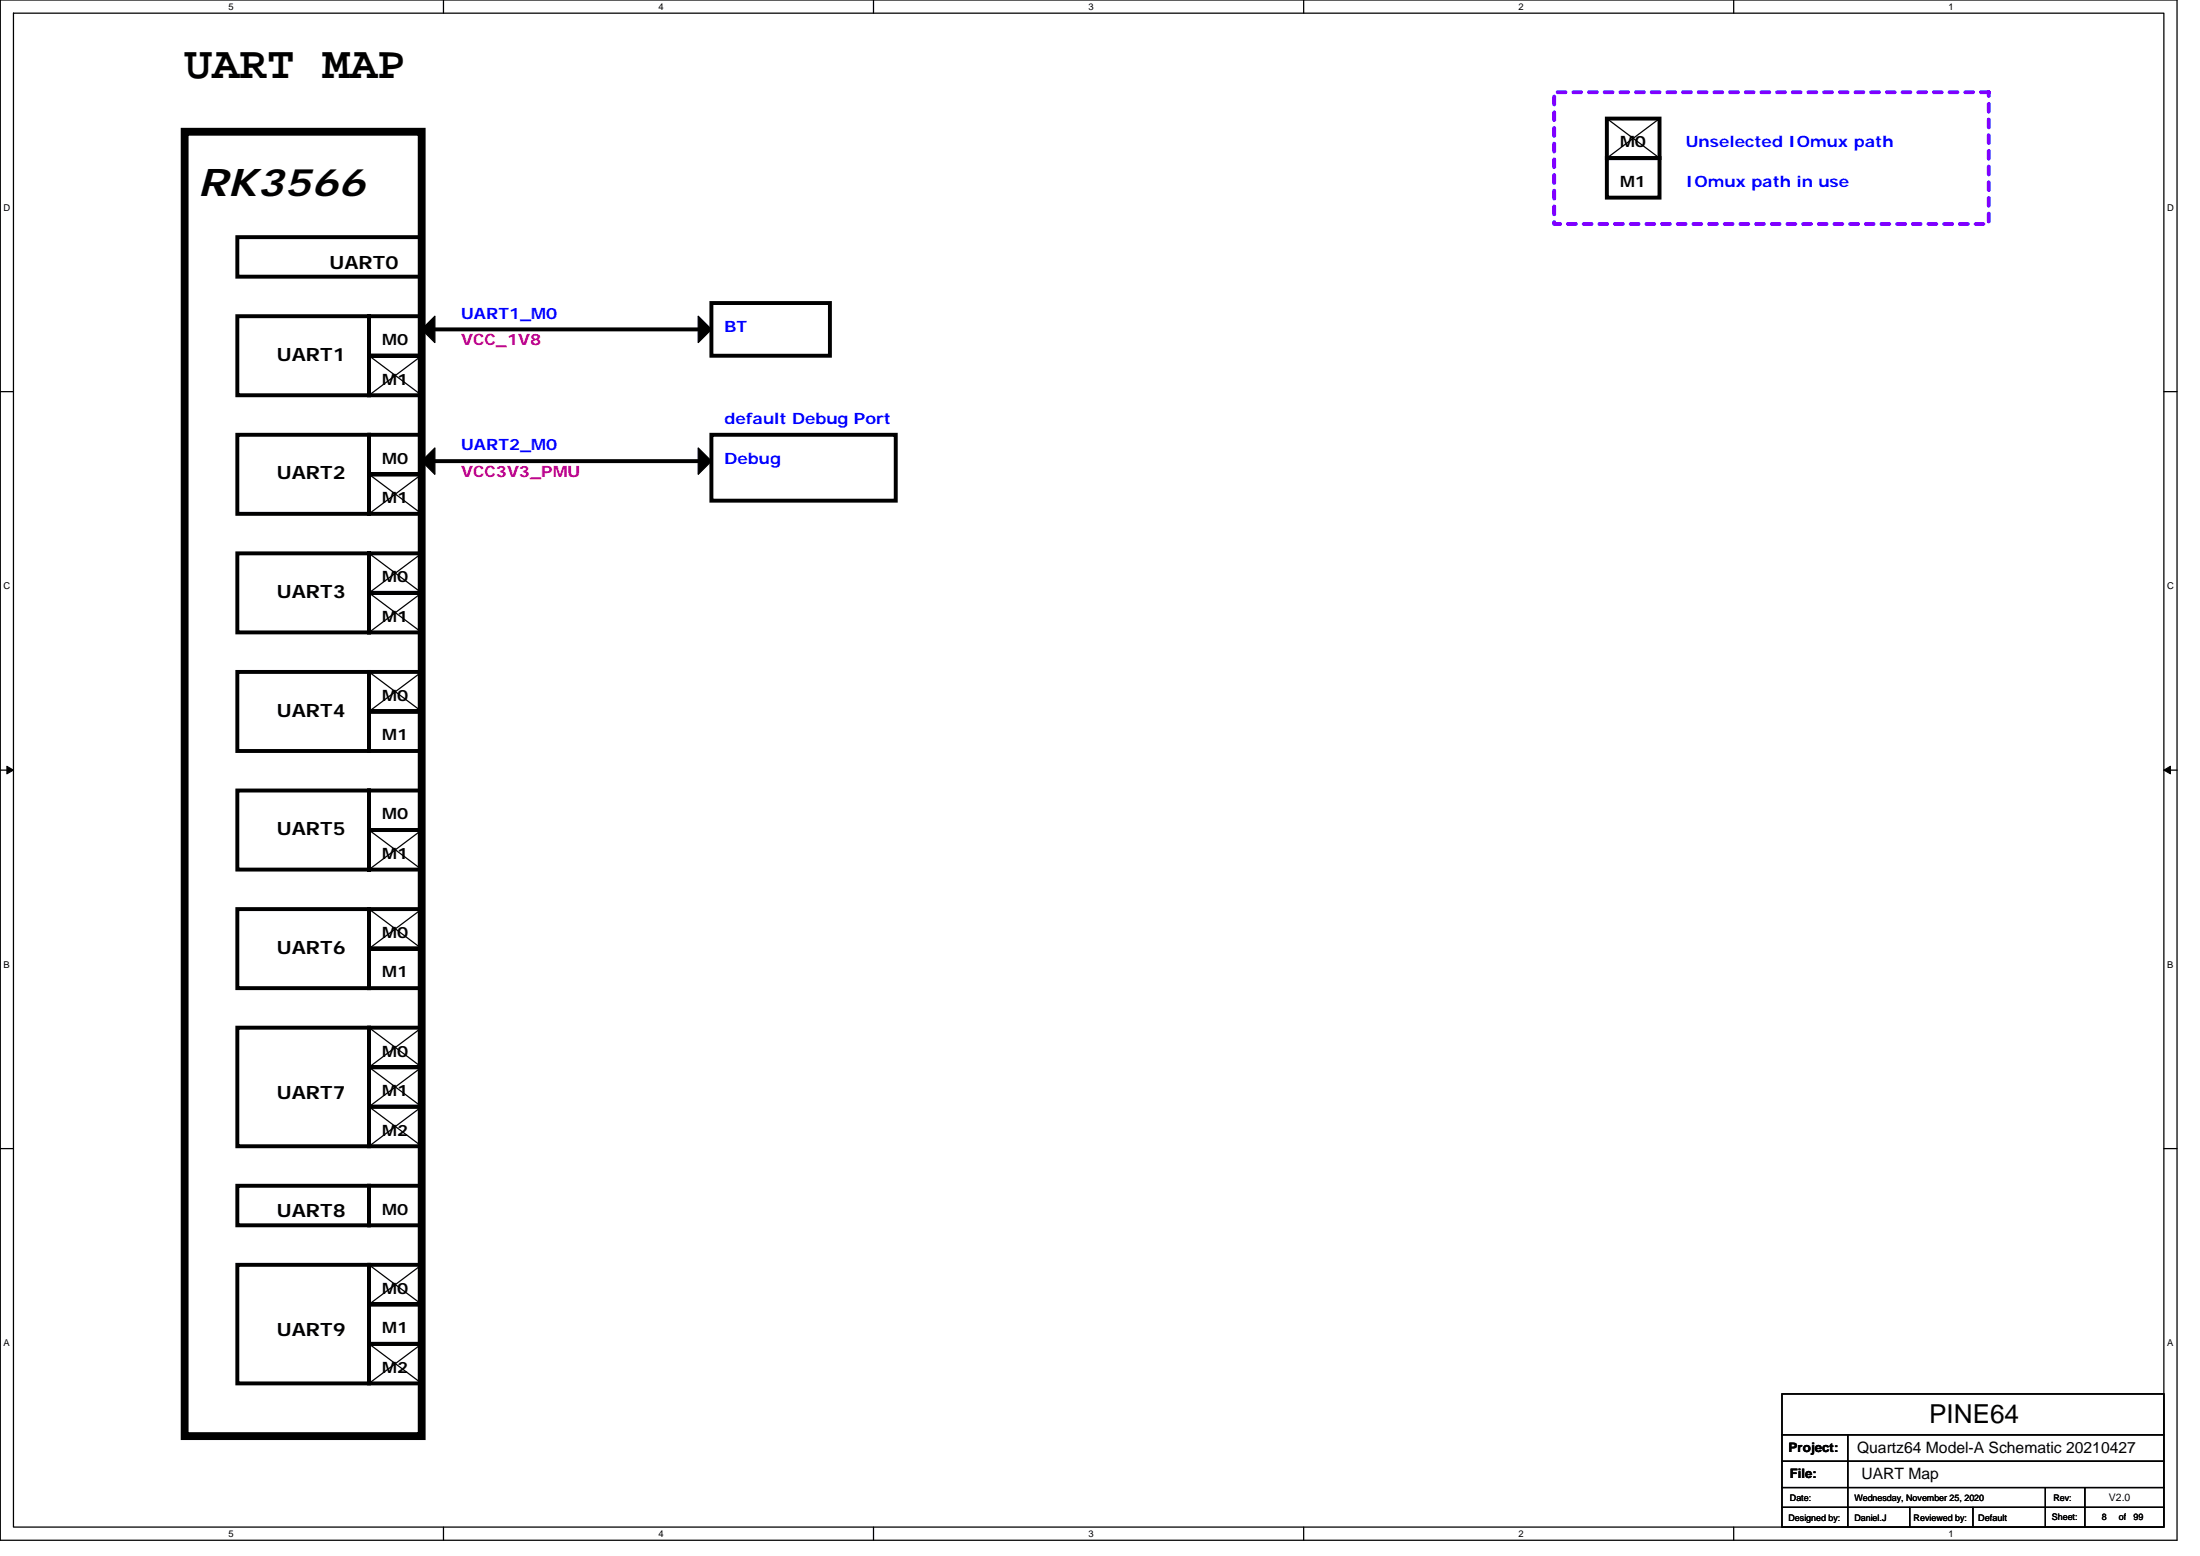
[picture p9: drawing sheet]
<svg xmlns="http://www.w3.org/2000/svg" width="297mm" height="210mm" viewBox="0 0 297 210" stroke-linecap="round" stroke-linejoin="round" font-family="sans-serif">
<path d="M0 0h293.9v207.9h-293.9zM1.8 1.8h290.4v204.3h-290.4z" fill="none" stroke="#000" stroke-width=".17"/>
<g fill="#fff">
<path d="M30.8 .2h.7v1.4h-.7z"/>
<path d="M30.8 206.3h.7v1.4h-.7z"/>
</g>
<path d="M59.9 0v1.8M59.9 206.1v1.8" fill="none" stroke="#000" stroke-width=".17"/>
<g fill="#fff">
<path d="M88.9 .2h.7v1.4h-.7z"/>
<path d="M88.9 206.3h.7v1.4h-.7z"/>
</g>
<path d="M117.9 0v1.8M117.9 206.1v1.8" fill="none" stroke="#000" stroke-width=".17"/>
<g fill="#fff">
<path d="M147 .2h.7v1.4h-.7z"/>
<path d="M147 206.3h.7v1.4h-.7z"/>
</g>
<path d="M176 0v1.8M176 206.1v1.8" fill="none" stroke="#000" stroke-width=".17"/>
<g fill="#fff">
<path d="M205 .2h.7v1.4h-.7z"/>
<path d="M205 206.3h.7v1.4h-.7z"/>
</g>
<path d="M234.1 0v1.8M234.1 206.1v1.8" fill="none" stroke="#000" stroke-width=".17"/>
<g fill="#fff">
<path d="M263.1 .2h.7v1.4h-.7z"/>
<path d="M263.1 206.3h.7v1.4h-.7z"/>
<path d="M.5 27.3h.9v1.4h-.9z"/>
<path d="M292.6 27.3h.9v1.4h-.9z"/>
<path d="M.5 78.4h.9v1.4h-.9z"/>
<path d="M292.6 78.4h.9v1.4h-.9z"/>
</g>
<path d="M0 52.9h1.8M292.2 52.9h1.7" fill="none" stroke="#000" stroke-width=".17"/>
<g fill="#fff">
<path d="M.5 129.5h.8v1.4h-.8z"/>
<path d="M292.6 129.5h.9v1.4h-.9z"/>
</g>
<path d="M0 103.9h1.8M292.2 103.9h1.7" fill="none" stroke="#000" stroke-width=".17"/>
<g fill="#000" stroke="#000" stroke-width=".14">
<path d="M.9 103.4l.9 .5-.9 .5z" fill-rule="evenodd"/>
<path d="M292.2 103.9l.8-.5v1z" fill-rule="evenodd"/>
</g>
<g fill="#fff">
<path d="M.5 180.5h.8v1.4h-.8z"/>
<path d="M292.6 180.5h.9v1.4h-.9z"/>
</g>
<g fill="none" stroke="#000" stroke-width=".17">
<path d="M217 16l7.1 5.3M224.1 16l-7.1 5.3M49.8 48l7.1 5.3M56.9 48l-7.1 5.3M49.8 64l7.1 5.3M49.8 74.7l7.1 5.3-7.1 5.3M56.9 64l-7.1 5.3M56.9 74.7l-7.1 5.3 7.1 5.3M49.8 90.7l7.1 5.3M56.9 90.7l-7.1 5.3M49.8 112l7.1 5.3M56.9 112l-7.1 5.3"/>
<path d="M49.8 122.7l7.1 5.3M49.8 138.7l7.1 5.3-7.1 5.4 7.1 5.3M56.9 122.7l-7.1 5.3M56.9 138.7l-7.1 5.3 7.1 5.4-7.1 5.3M0 155h1.8M292.2 155h1.7M49.8 170.7l7.1 5.3M56.9 170.7l-7.1 5.3M49.8 181.4l7.1 5.3M56.9 181.4l-7.1 5.3M240.6 193.6h51.6M240.6 197.2h51.6"/>
<path d="M240.6 188.1h51.6v18h-51.6zM249.5 193.6v12.5M240.6 200.7h51.6M240.6 203.4h51.6M257.8 203.4v2.7M266.4 203.4v2.7M276.2 200.7v5.4M281.5 200.7v5.4"/>
</g>
<g fill="none" stroke="#000" stroke-width=".53">
<path d="M217 16h7.1v5.3h-7.1zM32 32h24.9v5.3h-24.9zM217 21.3h7.1v5.4h-7.1zM32 42.7h17.8v10.6h-17.8zM32 58.7h17.8v10.6h-17.8zM49.8 42.7h7.1v5.3h-7.1zM49.8 48h7.1v5.3h-7.1zM49.8 58.7h7.1v5.3h-7.1zM58.7 44.4h35.6M96.1 40.9h16v7.1h-16zM96.1 58.7h24.8v8.9h-24.8zM32 74.7h17.8v10.6h-17.8z"/>
<path d="M49.8 64h7.1v5.3h-7.1zM49.8 74.7h7.1v5.3h-7.1zM58.7 62.2h35.6M32 90.7h17.8v10.6h-17.8zM49.8 80h7.1v5.3h-7.1zM49.8 90.7h7.1v5.3h-7.1zM49.8 96h7.1v5.3h-7.1zM32 106.7h17.8v10.6h-17.8zM49.8 106.7h7.1v5.3h-7.1zM49.8 112h7.1v5.3h-7.1zM32 122.7h17.8v10.6h-17.8zM32 138.7h17.8v16h-17.8z"/>
<path d="M49.8 122.7h7.1v5.3h-7.1zM49.8 128h7.1v5.3h-7.1zM49.8 138.7h7.1v5.3h-7.1zM49.8 144h7.1v5.4h-7.1zM49.8 149.4h7.1v5.3h-7.1zM32 160h17.8v5.4h-17.8zM32 170.7h17.8v16h-17.8zM49.8 160h7.1v5.4h-7.1zM49.8 170.7h7.1v5.3h-7.1zM49.8 176h7.1v5.4h-7.1zM49.8 181.4h7.1v5.3h-7.1z"/>
</g>
<path d="M24.9 17.8h32v176h-32z" fill="none" stroke="#000" stroke-width="1.1"/>
<g fill="#000" stroke="#000" stroke-width=".17">
<path d="M56.9 44.4l1.8-1.7v3.5z" fill-rule="evenodd"/>
<path d="M94.3 42.7l1.8 1.7-1.8 1.8z" fill-rule="evenodd"/>
<path d="M56.9 62.2l1.8-1.7v3.5z" fill-rule="evenodd"/>
<path d="M94.3 60.5l1.8 1.7-1.8 1.8z" fill-rule="evenodd"/>
</g>
<path d="M209.8 12.4h58.7v17.8h-58.7z" fill="none" stroke="#8000ff" stroke-width=".53" stroke-dasharray="1.1 1.1"/>
<text font-size="6.2" x="24.9" y="10.5">UART MAP</text>
<text font-size="5.1" x="26.7" y="26.5">RK3566</text>
<text font-size="3.5" x="260.5" y="192">PINE64</text>
<g font-size="2.5">
<text x="44.5" y="36.3">UART0</text>
<text x="37.4" y="48.7">UART1</text>
<text x="37.4" y="64.7">UART2</text>
<text x="37.4" y="80.7">UART3</text>
<text x="37.4" y="96.7">UART4</text>
<text x="37.4" y="112.7">UART5</text>
<text x="37.4" y="128.7">UART6</text>
<text x="37.4" y="148.3">UART7</text>
<text x="37.4" y="164.3">UART8</text>
<text x="37.4" y="180.3">UART9</text>
</g>
<g font-size="2.1">
<text x="218.7" y="19.9">M0</text>
<text x="218.7" y="25.2">M1</text>
<text x="51.6" y="46.6">M0</text>
<text x="51.6" y="51.9">M1</text>
<text x="51.6" y="62.6">M0</text>
<text x="51.6" y="67.9">M1</text>
<text x="51.6" y="78.6">M0</text>
<text x="51.6" y="83.9">M1</text>
<text x="51.6" y="94.6">M0</text>
<text x="51.6" y="99.9">M1</text>
<text x="51.6" y="110.6">M0</text>
<text x="51.6" y="115.9">M1</text>
<text x="51.6" y="126.6">M0</text>
<text x="51.6" y="131.9">M1</text>
<text x="51.6" y="142.6">M0</text>
<text x="51.6" y="147.9">M1</text>
<text x="51.6" y="153.2">M2</text>
<text x="51.6" y="163.9">M0</text>
<text x="51.6" y="174.6">M0</text>
<text x="51.6" y="179.9">M1</text>
<text x="51.6" y="185.3">M2</text>
<text x="250.7" y="196.1">Quartz64 Model-A Schematic 20210427</text>
<text x="251.3" y="199.5">UART Map</text>
</g>
<g font-size="2.1" fill="#00f">
<text x="227.6" y="19.9">Unselected IOmux path</text>
<text x="227.6" y="25.2">IOmux path in use</text>
<text x="62.3" y="43">UART1_M0</text>
<text x="97.8" y="44.8">BT</text>
<text x="97.8" y="57.2">default Debug Port</text>
<text x="62.3" y="60.8">UART2_M0</text>
<text x="97.8" y="62.6">Debug</text>
</g>
<g font-size="2.1" fill="#f00">
<text x="62.3" y="46.6">VCC_1V8</text>
<text x="62.3" y="64.3">VCC3V3_PMU</text>
</g>
<g font-size="1.8">
<text x="241.5" y="196">Project:</text>
<text x="241.7" y="199.5">File:</text>
</g>
<text font-size="1.4" x="284.7" y="202.5">V2.0</text>
<g font-size="1.3">
<text x="30.8" y="1.3">5</text>
<text x="88.9" y="1.3">4</text>
<text x="147" y="1.3">3</text>
<text x="205" y="1.3">2</text>
<text x="263.1" y="1.3">1</text>
<text x=".5" y="28.4">D</text>
<text x="292.6" y="28.4">D</text>
<text x=".5" y="79.5">C</text>
<text x="292.6" y="79.5">C</text>
<text x=".5" y="130.6">B</text>
<text x="292.6" y="130.6">B</text>
<text x=".5" y="181.7">A</text>
<text x="292.6" y="181.7">A</text>
<text x="30.8" y="207.4">5</text>
<text x="88.9" y="207.4">4</text>
<text x="147" y="207.4">3</text>
<text x="205" y="207.4">2</text>
<text x="263.1" y="207.4">1</text>
</g>
<g font-size="1.2">
<text x="241.7" y="202.6">Date:</text>
<text x="250.4" y="202.6">Wednesday, November 25, 2020</text>
<text x="277.2" y="202.6">Rev:</text>
<text x="241.5" y="205.2">Designed by:</text>
<text x="250.4" y="205.2">Daniel.J</text>
<text x="258.4" y="205.2">Reviewed by:</text>
<text x="267.1" y="205.2">Default</text>
<text x="277" y="205.1">Sheet:</text>
<text x="283.8" y="205.1">8</text>
<text x="286.1" y="205.1">of</text>
<text x="288.1" y="205.1">99</text>
</g>
</svg>
